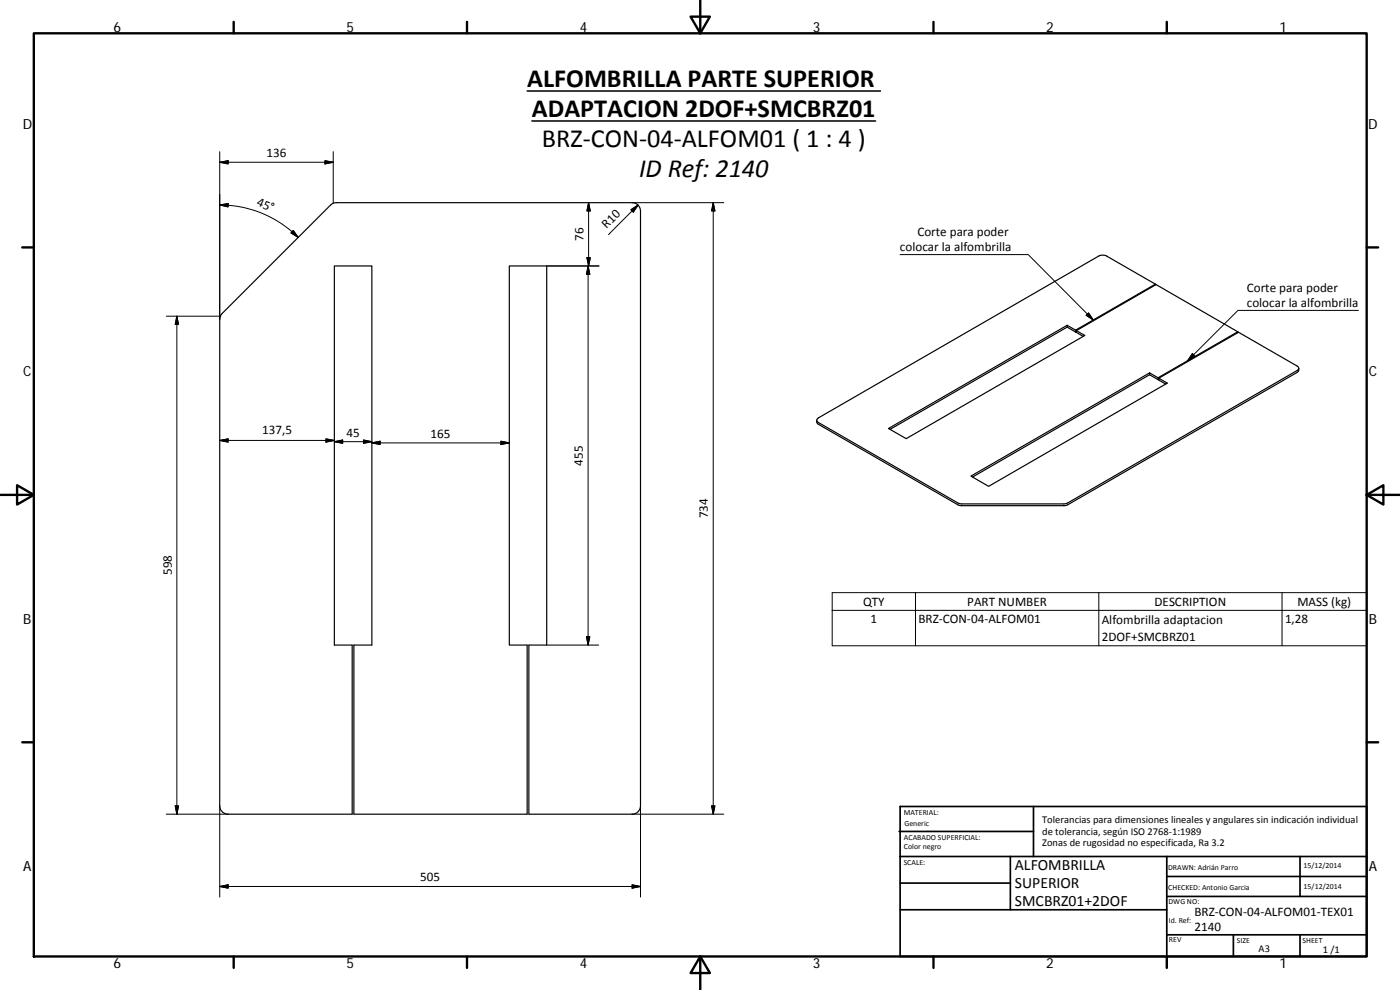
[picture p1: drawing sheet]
<svg xmlns="http://www.w3.org/2000/svg" width="420mm" height="297mm" viewBox="0 0 420 297" stroke-linecap="round" stroke-linejoin="round" font-family="sans-serif">
<g fill="none" stroke="#000" stroke-width=".36">
<path d="M99.2 61.5l.8-.5 1-.2h88.7a2.48 2.48 0 0 1 2.5 2.5v178.5a2.51 2.51 0 0 1-2.5 2.5h-31v-50.8h5.4v-113.7h-11.2v113.7h5.3v50.8h-52v-50.8h5.4v-113.7h-11.3v113.7h5.4v50.8h-37.2a2.51 2.51 0 0 1-2.6-2.5l.1-146.3 .7-1.5zM320.3 97.6v.5M322.8 99.1l-2.5-1.5-53.7 31 5.4 3 53.6-31-2.6-1.4M322.8 99.6l-2.5-1.5-53.2 30.7M322.8 99.1v.5M323 99.5l-.2 .1M346.7 85.3l-14.8-8.6h-1.9l-84.4 48.7a.73 .73 0 0 0-.5 .7 .73 .73 0 0 0 .5 .7l42 24.2 1 .2h31.2l69.5-40a.7 .7 0 0 0 .5-.7 .7 .7 0 0 0-.5-.7l-17.6-10.1-23.9 13.8v.5l2.1 1.2M346.7 85.3v.2M346.7 85.3l-23.9 13.8M371.5 99.5l-24.5-14.1-24 13.8v.5l2.1 1.2M371.5 99.5v.3M371.5 99.5l-24 13.8"/>
<path d="M345 111.9l-53.6 31 5.3 3 53.6-30.9-2.5-1.5M345 111.9l2.5 1.4M345 111.9v.5M347.5 113.9l-2.5-1.5-53.1 30.7M347.5 113.3v.6M347.8 113.8l-.3 .1M389.8 110.5l-.1 .9-.4 .3-68.8 39.7-1 .3-31.6-.1-42.3-24.3-.4-.4-.1-.8"/>
</g>
<path d="M158.2 27.3h106M159.6 36.3h103.2" fill="none" stroke="#000" stroke-width=".46"/>
<g fill="none" stroke="#000" stroke-width=".71">
<path d="M10.1 10h400.1v277h-400.1zM70.1 6.6v3.4M140.2 6.6v3.4M207.3 5h5.8l-2.9 5zM210.2 0v10M280.2 6.6v3.4M350.2 6.6v3.4M6.7 74.2h3.4M410.2 74.2h3.4M.2 148.5h9.9M5.1 145.6l5 2.9-5 2.9zM410.2 148.5l5-2.9v5.8z"/>
<path d="M410.2 148.5h9.9M6.7 222.7h3.4M410.2 222.7h3.4M70.1 287v3.4M140.2 287v3.4M210.2 287l2.9 5h-5.8zM210.2 287v10M280.2 287v3.4M350.2 287v3.4"/>
</g>
<g fill="none" stroke="#000" stroke-width=".51">
<path d="M269.8 249.5h40.4M270.1 257h140.1M270.1 242h140.1v45h-140.1zM303.2 257v16M310.2 242v15M350.2 257v30M390.2 257v12M270.1 273h80.1M270.1 265h33.1M350.2 269h60M350.2 263h60M350.2 280.5h60"/>
<path d="M370.2 280.5v6.5M390.2 280.5v6.5"/>
</g>
<g fill="none" stroke="#000" stroke-width=".3">
<path d="M65.9 45.5v50.3M65.9 48.7l2.6-.5v1zM65.9 48.7h34.1M97.5 48.2l2.5 .5-2.5 .5zM100 45.5v15.5M65.9 61.5l2.6-.4-.1 1zM65.9 61.5a33.3 33.3 0 0 1 23.6 9.7M88 69.2l1.5 2-2.2-1.3zM164.1 79.8h15.7M176.1 77.3h1.1l-.6 2.5zM176.5 79.8l.5 2.5h-1zM176.5 79.8v113.7"/>
<path d="M176.6 60.8v19M176.6 60.8l.6 2.5h-1.1zM189.3 62.9l2.2-1.4-1.4 2.1zM189.7 60.8h27.5M191.5 61.5l-8.9 8.9M214 60.8v183.5M214 60.8l.6 2.5h-1zM270.1 76.4h38.5l19.5 19.6M49.9 94.9h16.3M53.1 94.9v149.4M53.1 94.9l.5 2.4h-1zM326 94.6l.7-.7 1.4 2.1z"/>
<path d="M407.7 93.1h-36.2l-15.1 15.1M357.9 106.1l.7 .7-2.2 1.4zM65.9 132.1l2.6-.4v1zM65.9 132.1h34.4M97.8 131.7l2.5 .4-2.5 .6zM100.3 132.5l2.5-.5v1zM100.3 132.5h11.3M109.1 132l2.5 .5-2.5 .5zM111.6 132.9l2.5-.5v1zM111.6 132.9h41.3M150.3 132.4l2.6 .5-2.6 .5zM249.8 177.8h160.4v16h-160.4z"/>
<path d="M274.8 177.8v16M329.8 177.8v16M384.8 177.8v16M164.1 193.5h15.6M176 191.1h1l-.5 2.4zM249.8 183.1h160.4M49.9 244.3h18.6M52.6 241.8h1l-.5 2.5zM65.9 241.8v27.4M189.7 244.3h27.5M192.2 241.8v27.4M213.6 241.8h1l-.6 2.5z"/>
<path d="M65.9 266l2.6-.5v1zM65.9 266h126.3M189.7 265.5l2.5 .5-2.5 .5z"/>
</g>
<g fill="#000" stroke="#000" stroke-width=".3">
<path d="M65.9 48.7l2.6-.5v1zM97.5 48.2l2.5 .5-2.5 .5zM65.9 61.5l2.6-.4-.1 1zM88 69.2l1.5 2-2.2-1.3zM176.1 77.3h1.1l-.6 2.5zM176.6 60.8l.6 2.5h-1.1zM189.3 62.9l2.2-1.4-1.4 2.1zM214 60.8l.6 2.5h-1zM53.1 94.9l.5 2.4h-1zM176.5 79.8l.5 2.5h-1zM326 94.6l.7-.7 1.4 2.1zM357.9 106.1l.7 .7-2.2 1.4z"/>
<path d="M65.9 132.1l2.6-.4v1zM97.8 131.7l2.5 .4-2.5 .6zM100.3 132.5l2.5-.5v1zM109.1 132l2.5 .5-2.5 .5zM111.6 132.9l2.5-.5v1zM150.3 132.4l2.6 .5-2.6 .5zM176 191.1h1l-.5 2.4zM52.6 241.8h1l-.5 2.5zM213.6 241.8h1l-.6 2.5zM65.9 266l2.6-.5v1zM189.7 265.5l2.5 .5-2.5 .5z"/>
</g>
<g font-size="7.9">
<text x="158.2" y="26.2">ALFOMBRILLA PARTE SUPERIOR</text>
<text x="159.6" y="35.2">ADAPTACION 2DOF+SMCBRZ01</text>
<text x="162.7" y="44.2">BRZ‐CON‐04‐ALFOM01 ( 1 : 4 )</text>
<text x="191.8" y="53.2">ID Ref: 2140</text>
</g>
<g font-size="4.7">
<text x="304.6" y="261.1">ALFOMBRILLA</text>
<text x="304.6" y="266.5">SUPERIOR</text>
<text x="304.6" y="271.9">SMCBRZ01+2DOF</text>
</g>
<g font-size="4.2">
<text x="34" y="9.6">6</text>
<text x="104" y="9.6">5</text>
<text x="174" y="9.6">4</text>
<text x="244" y="9.6">3</text>
<text x="314" y="9.6">2</text>
<text x="384" y="9.6">1</text>
<text x="6.8" y="38.7">D</text>
<text x="410.6" y="38.7">D</text>
<text x="7" y="112.9">C</text>
<text x="410.8" y="112.9">C</text>
<text x="7" y="187.1">B</text>
<text x="410.8" y="187.1">B</text>
<text x="7" y="261.3">A</text>
<text x="410.8" y="261.3">A</text>
<text x="34" y="290.4">6</text>
<text x="104" y="290.4">5</text>
<text x="174" y="290.4">4</text>
<text x="244" y="290.4">3</text>
<text x="314" y="290.4">2</text>
<text x="384" y="290.4">1</text>
</g>
<g font-size="3.9">
<text x="80" y="47.1">136</text>
<text x="76.8" y="61.6" transform="rotate(22 76.8 61.6)">45°</text>
<text x="182.1" y="68.8" transform="rotate(-45 182.1 68.8)">R10</text>
<text x="275.3" y="70.9">Corte para poder</text>
<text x="175.1" y="72.3" transform="rotate(-90 175.1 72.3)">76</text>
<text x="270.1" y="75.4">colocar la alfombrilla</text>
<text x="374.2" y="87.6">Corte para poder</text>
<text x="374.2" y="92.1">colocar la alfombrilla</text>
<text x="78.7" y="130.1">137,5</text>
<text x="104" y="131">45</text>
<text x="129.2" y="131.3">165</text>
<text x="175" y="139.7" transform="rotate(-90 175 139.7)">455</text>
<text x="212.5" y="155.5" transform="rotate(-90 212.5 155.5)">734</text>
<text x="51.5" y="172.6" transform="rotate(-90 51.5 172.6)">598</text>
<text x="259" y="181.7">QTY</text>
<text x="290.3" y="181.7">PART NUMBER</text>
<text x="346.5" y="181.7">DESCRIPTION</text>
<text x="389.3" y="181.8">MASS (kg)</text>
<text x="261.2" y="187">1</text>
<text x="275.6" y="187">BRZ‐CON‐04‐ALFOM01</text>
<text x="330.6" y="187.1">Alfombrilla adaptacion</text>
<text x="385.6" y="187">1,28</text>
<text x="330.6" y="192.4">2DOF+SMCBRZ01</text>
<text x="126.1" y="264.4">505</text>
<text x="358.5" y="274.9">BRZ‐CON‐04‐ALFOM01‐TEX01</text>
<text x="358.5" y="279.4">2140</text>
</g>
<g font-size="3.1">
<text x="312.8" y="246.8">Tolerancias para dimensiones lineales y angulares sin indicación individual</text>
<text x="312.8" y="250.4">de tolerancia, según ISO 2768‐1:1989</text>
<text x="312.8" y="254">Zonas de rugosidad no especificada, Ra 3.2</text>
<text x="377.7" y="285.6">A3</text>
<text x="397" y="285.9">1 /1</text>
</g>
<g font-size="2.4">
<text x="271.2" y="244.4">MATERIAL:</text>
<text x="271.3" y="251.9">ACABADO SUPERFICIAL:</text>
<text x="271.4" y="247.9">Generic</text>
<text x="271.3" y="254.6">Color negro</text>
<text x="271.2" y="259.7">SCALE:</text>
<text x="350.6" y="260.9">DRAWN: Adrián Parro</text>
<text x="391.2" y="260.6">15/12/2014</text>
<text x="350.6" y="267">CHECKED: Antonio Garcia</text>
<text x="391.2" y="266.6">15/12/2014</text>
<text x="350.7" y="271.4">DWG NO:</text>
<text x="350.8" y="276.8">Id. Ref:</text>
<text x="350.8" y="282.8">REV</text>
<text x="371.2" y="282.9">SIZE</text>
<text x="390.9" y="282.9">SHEET</text>
</g>
</svg>
